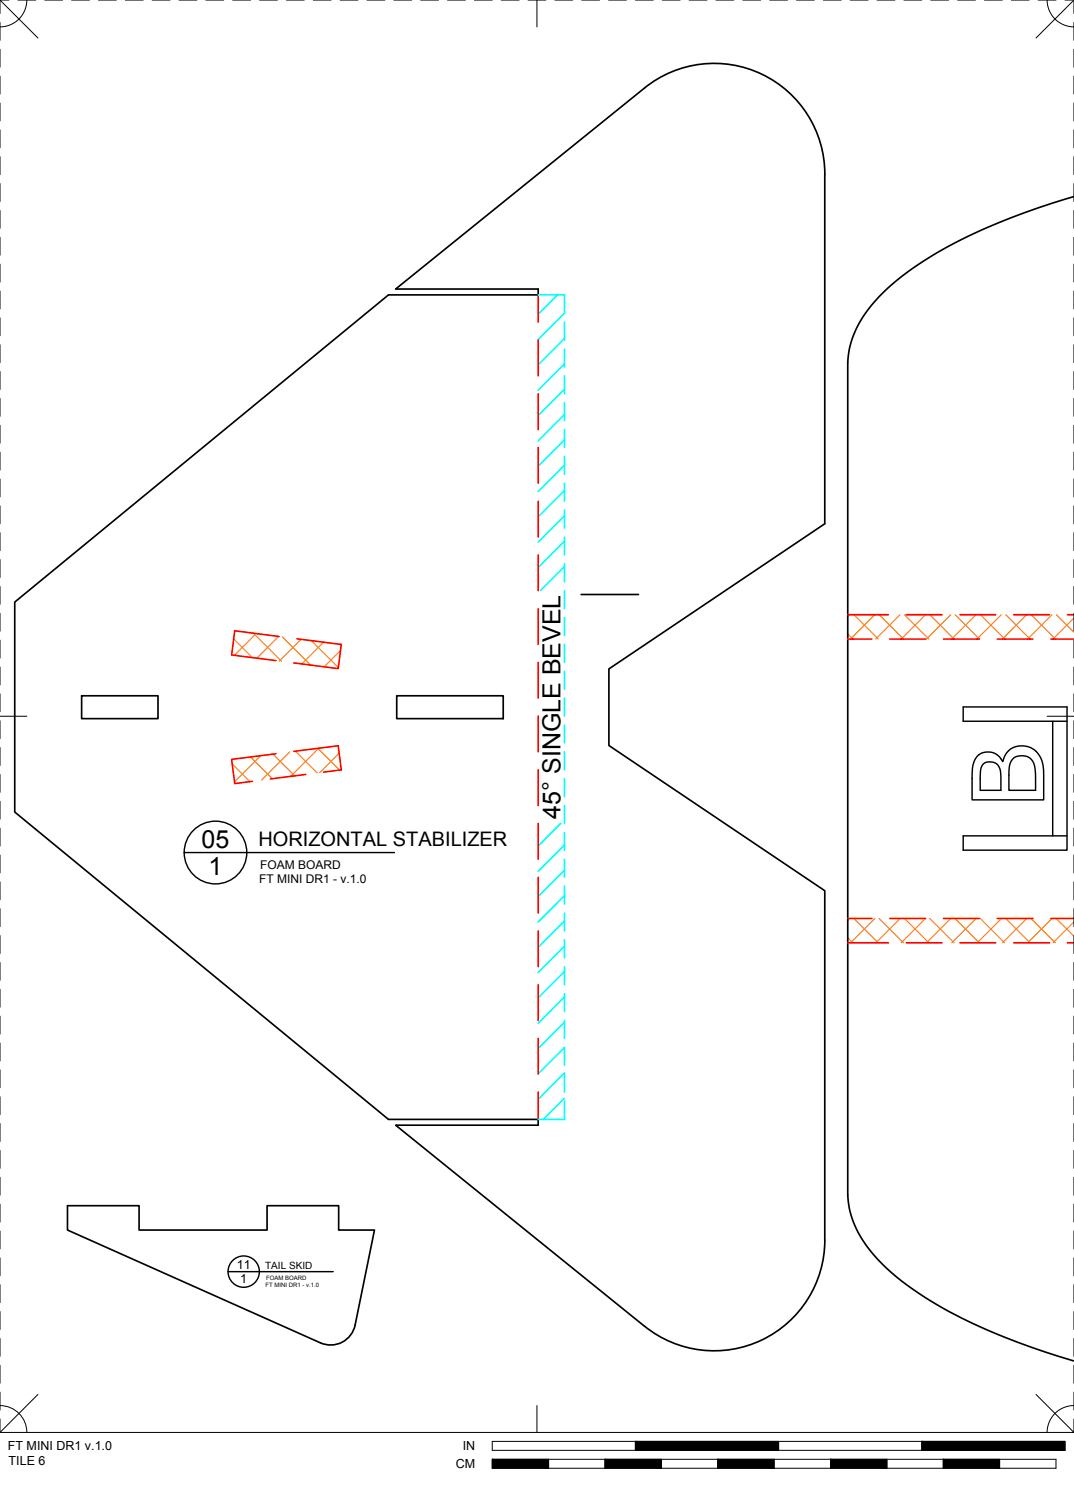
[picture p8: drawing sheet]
<svg xmlns="http://www.w3.org/2000/svg" width="190mm" height="267mm" viewBox="0 0 190 267" stroke-linecap="round" stroke-linejoin="round" font-family="sans-serif">
<!-- layer: 01 CUT -->
<path d="M190.5 34.9a106.9 106.9 0 0 0-26.5 11.3 33.8 33.8 0 0 0-11.2 10.5 15.7 15.7 0 0 0-2.4 7.6v147.6a18.2 18.2 0 0 0 5.8 12 60.4 60.4 0 0 0 18.8 11.9l8 3.1 7.5 2.4M103.1 105.4h10.1M14.5 123.4h13.5v4h-13.5zM70.4 123.4h18.9v4h-18.9zM12 213.8h12.7v4.3h22.7v-4.3h12.7v4.3h6.3l-3.4 16.9a4.4 4.4 0 0 1-6.2 3.1l-44.8-20zM114.3 235.2a19.6 19.6 0 0 0 20.8 2.4 19.6 19.6 0 0 0 11.2-17.7v-62l-38.3-25.7v-13.6l38.3-25.7v-62a19.6 19.6 0 0 0-11.2-17.7 19.6 19.6 0 0 0-20.8 2.4l-44.1 35.7h25.3v1h-26.6l-66.3 54.5v37.2l66.3 54.5h26.6v1h-25.3l44.1 35.7" fill="none" stroke="#000" stroke-width=".3"/>
<!-- layer: 06 CAVITY -->
<g fill="none" stroke="#ff7f00" stroke-width=".2">
<path d="M41.5 113.3l3.3 3.3M44.9 112.3l5 5M45.4 112.3l-3.8 3.9M49.4 112.9l-3.8 3.8M50.1 112.9l5 5M53.4 113.4l-3.8 3.8M55.2 113.6l4.8 4.8M57.4 113.9l-3.9 3.8M60.4 115.4l-2.9 2.8M60.4 114.3l.1 .1M150.4 112.4l.9 .9M150.7 109l-.3 .3"/>
<path d="M151.5 109l4.3 4.3M155.2 109l-4.4 4.3M156 109l4.3 4.3M159.6 109l-4.3 4.3M160.4 109l4.4 4.3M164.1 109l-4.3 4.3M164.9 109l4.3 4.3M168.6 109l-4.3 4.3M169.4 109l4.3 4.3M173.1 109l-4.3 4.3M173.9 109l4.3 4.3M177.6 109l-4.3 4.3"/>
<path d="M178.4 109l4.3 4.3M182.1 109l-4.3 4.3M182.9 109l4.3 4.3M186.6 109l-4.3 4.3M187.4 109l3.1 3.1M190.5 109.6l-3.7 3.7M41.2 135.5l3.1 3.1M44.4 134.2l3.9 3.9M46.2 134l-4.6 4.6M48.4 133.7l3.9 3.9M51.4 133.3l-5 5M52.4 133.2l3.9 3.9"/>
<path d="M56.4 132.7l3.8 3.9M56.5 132.7l-4.9 5M60.2 133.6l-3.5 3.4M150.4 166.3l.9 .9M150.7 162.9l-.3 .3M151.4 162.9l4.4 4.3M155.2 162.9l-4.3 4.3M155.9 162.9l4.3 4.3M159.7 162.9l-4.3 4.3M160.4 162.9l4.3 4.3M164.2 162.9l-4.3 4.3M164.9 162.9l4.3 4.3"/>
<path d="M168.7 162.9l-4.4 4.3M169.4 162.9l4.3 4.3M173.1 162.9l-4.3 4.3M173.9 162.9l4.3 4.3M177.6 162.9l-4.3 4.3M178.4 162.9l4.3 4.3M182.1 162.9l-4.3 4.3M182.9 162.9l4.3 4.3M186.6 162.9l-4.3 4.3M187.4 162.9l3.1 3.1M190.5 163.5l-3.7 3.7"/>
</g>
<!-- layer: 02 SCORE -->
<g fill="none" stroke="#f00" stroke-width=".3">
<path d="M95.5 52.3v4.8M95.5 60.3v6.4M95.5 69.8v6.4M95.5 79.4v6.3M95.5 88.9v6.3M95.5 98.4v6.4M49.5 112.9l-7.9-1-.5 4.2 7.9 1M52.7 113.3l7.8 1-.5 4.3-7.9-1.1M95.5 107.9v6.4M95.5 117.5v6.3M150.4 109h7.2M150.4 113.3h4.3"/>
<path d="M157.8 113.3h6.4M160.8 109h6.3M167.4 113.3h6.3M170.3 109h6.3M176.9 113.3h6.3M179.8 109h6.4M186.4 113.3h4.1M189.3 109h1.2M49 133.7l-7.9 1 .5 4.2 3.2-.4M52.1 133.2l7.9-1 .5 4.3-3.1 .4M54.2 137.3l-6.3 .8M95.5 127v6.3"/>
<path d="M95.5 136.5v6.4M95.5 146v6.4M95.5 155.6v6.3M95.5 165.1v6.3M95.5 174.6v6.4M150.4 167.2h7.2M150.4 162.9h4.3M157.8 162.9h6.4M160.8 167.2h6.3M167.4 162.9h6.3M170.3 167.2h6.3M176.9 162.9h6.3"/>
<path d="M179.8 167.2h6.4M186.4 162.9h4.1M189.3 167.2h1.2M95.5 184.1v6.4M95.5 193.7v4.8"/>
</g>
<!-- layer: 04 BEVEL -->
<g fill="none" stroke="#0ff" stroke-width=".3">
<path d="M95.5 52.3h4.6v3.3l-4.6 4.6M98.9 52.3l-3.4 3.4M100.1 57.1v3.2M100.1 60l-4.6 4.7M100.1 64.5l-4.6 4.7M100.1 69l-4.6 4.7M100.1 73.5l-4.6 4.7M100.1 78l-4.6 4.7M100.1 61.9v3.2M100.1 66.7v3.1M100.1 71.4v3.2M100.1 76.2v3.2"/>
<path d="M100.1 82.5l-4.6 4.7M100.1 87l-4.6 4.6M100.1 91.5l-4.6 4.6M100.1 96l-4.6 4.6M100.1 80.9v3.2M100.1 85.7v3.2M100.1 90.5v3.1M100.1 95.2v3.2M100.1 100v3.2M100.1 100.5l-4.2 4.2M100.1 104.8v3.1M100.1 109.5v3.2"/>
<path d="M100.1 114.3v3.2M100.1 119v3.2M100.1 123.8v3.2M100.1 128.6v3.1M100.1 133.3v3.2M100.1 138.1v3.2M99.5 146l-4 4M100.1 149.8l-4.6 4.7M100.1 154.3l-4.6 4.7M100.1 158.8l-4.6 4.7M100.1 142.9v3.1M100.1 147.6v3.2"/>
<path d="M100.1 152.4v3.2M100.1 157.1v3.2M100.1 163.3l-4.6 4.7M100.1 167.8l-4.6 4.7M100.1 172.3l-4.6 4.7M100.1 176.8l-4.6 4.7M100.1 161.9v3.2M100.1 166.7v3.1M100.1 171.4v3.2M100.1 176.2v3.2M100.1 181.3l-4.6 4.6M100.1 185.8l-4.6 4.6"/>
<path d="M100.1 190.3l-4.6 4.6M100.1 194.7l-3.7 3.8M100.1 181v3.1M100.1 185.7v3.2M100.1 190.5v3.2M100.1 195.2v3.3h-4.6"/>
</g>
<!-- layer: 23 NOTES -->
<g fill="none" stroke="#000" stroke-width=".25">
<path d="M173.5 134a2.88 2.88 0 0 1 4.4 1 3.5 3.5 0 0 1 2.9-2.7 3.5 3.5 0 0 1 3.6 1.7l.5 1.1 .2 1.3v5.4h-12.7v-3.7a5.7 5.7 0 0 1 1.1-4.1zM174.3 135.6a1.92 1.92 0 0 1 2.2-.3 1.92 1.92 0 0 1 1 2v2.8h-3.6v-2.6a3.3 3.3 0 0 1 .4-1.9zM179.7 134.6a2.41 2.41 0 0 1 2.7-.4 2.41 2.41 0 0 1 1.2 2.5l.1 3.4h-4.7v-3.5a3 3 0 0 1 .7-2zM186.7 127.9v20.3M189.3 127.9h-18.5v-2.5h18.5v25.4h-18.5v-2.6h18.5M32.7 151.2h37.3M40.4 225.5h18.7"/>
<circle cx="38.2" cy="151.2" r="5.6"/>
<circle cx="43.2" cy="225.5" r="2.78"/>
</g>
<!-- layer: 22 TILED -->
<g fill="#000" stroke="#000" stroke-width=".18">
<path d="M87.3 258.8l10 1.6v-1.6zM87.3 258.8l10 1.6h-10z"/>
<path d="M107.3 258.8l10 1.6v-1.6zM107.3 258.8l10 1.6h-10z"/>
<path d="M127.3 258.8l10 1.6v-1.6zM127.3 258.8l10 1.6h-10z"/>
<path d="M112.7 255.6l25.4 1.6v-1.6zM112.7 255.6l25.4 1.6h-25.4z"/>
<path d="M147.3 258.8l10 1.6v-1.6zM147.3 258.8l10 1.6h-10z"/>
<path d="M167.3 258.8l10 1.6v-1.6zM167.3 258.8l10 1.6h-10z"/>
<path d="M163.5 255.6l25.4 1.6v-1.6zM163.5 255.6l25.4 1.6h-25.4z"/>
</g>
<g fill="none" stroke="#000" stroke-width=".18">
<path d="M0 0h1.6M0 0v2.4M0 4v3.2M0 8.7v3.2M0 13.5v3.2M0 18.3v3.1M0 0l6.7 6.7M3.2 0h3.1M4.8 0a4.8 4.8 0 0 1-4.8 4.8M7.9 0h3.2M12.7 0h3.2M17.5 0h3.1"/>
<path d="M22.2 0h3.2M27 0h3.2M31.7 0h3.2M36.5 0h3.2M41.3 0h3.1M46 0h3.2M50.8 0h3.2M55.6 0h3.1M60.3 0h3.2M65.1 0h3.2M69.8 0h3.2M74.6 0h3.2"/>
<path d="M79.4 0h3.1M84.1 0h3.2M88.9 0h3.2M93.7 0h3.1M95.2 0v4.8M98.4 0h3.2M103.2 0h3.2M107.9 0h3.2M112.7 0h3.2M117.5 0h3.1M122.2 0h3.2M127 0h3.2"/>
<path d="M131.8 0h3.1M136.5 0h3.2M141.3 0h3.2M146 0h3.2M150.8 0h3.2M155.6 0h3.1M160.3 0h3.2M165.1 0h3.2M169.9 0h3.1M174.6 0h3.2M179.4 0h3.2M184.1 0h3.2"/>
<path d="M185.7 0a4.8 4.8 0 0 0 4.8 4.8M188.9 0h1.6M190.5 0v2.4M190.5 4v3.2M190.5 8.7v3.2M190.5 13.5v3.2M190.5 18.3v3.1M190.5 0l-6.7 6.7M0 23v3.2M0 27.8v3.2M0 32.6v3.1M0 37.3v3.2"/>
<path d="M190.5 23v3.2M190.5 27.8v3.2M190.5 32.6v3.1M190.5 37.3v3.2M0 42.1v3.2M0 46.8v3.2M0 51.6v3.2M0 56.4v3.1M190.5 42.1v3.2M190.5 46.8v3.2M190.5 51.6v3.2M190.5 56.4v3.1"/>
<path d="M0 61.1v3.2M0 65.9v3.2M0 70.7v3.1M0 75.4v3.2M190.5 61.1v3.2M190.5 65.9v3.2M190.5 70.7v3.1M190.5 75.4v3.2M0 80.2v3.2M0 84.9v3.2M0 89.7v3.2M0 94.5v3.1"/>
<path d="M0 99.2v3.2M190.5 80.2v3.2M190.5 84.9v3.2M190.5 89.7v3.2M190.5 94.5v3.1M190.5 99.2v3.2M0 104v3.2M0 108.8v3.1M0 113.5v3.2M0 118.3v3.2M190.5 104v3.2M190.5 108.8v3.1"/>
<path d="M190.5 113.5v3.2M190.5 118.3v3.2M0 127h4.8M0 123v3.2M0 127.8v3.2M0 132.6v3.1M0 137.3v3.2M185.7 127h4.8M190.5 123v3.2M190.5 127.8v3.2M190.5 132.6v3.1M190.5 137.3v3.2"/>
<path d="M0 142.1v3.2M0 146.9v3.1M0 151.6v3.2M0 156.4v3.2M190.5 142.1v3.2M190.5 146.9v3.1M190.5 151.6v3.2M190.5 156.4v3.2M0 161.1v3.2M0 165.9v3.2M0 170.7v3.1M0 175.4v3.2"/>
<path d="M190.5 161.1v3.2M190.5 165.9v3.2M190.5 170.7v3.1M190.5 175.4v3.2M0 180.2v3.2M0 185v3.1M0 189.7v3.2M0 194.5v3.2M0 199.2v3.2M190.5 180.2v3.2M190.5 185v3.1M190.5 189.7v3.2"/>
<path d="M190.5 194.5v3.2M190.5 199.2v3.2M0 204v3.2M0 208.8v3.1M0 213.5v3.2M0 218.3v3.2M190.5 204v3.2M190.5 208.8v3.1M190.5 213.5v3.2M190.5 218.3v3.2M0 223.1v3.1M0 227.8v3.2"/>
<path d="M0 232.6v3.2M0 237.3v3.2M190.5 223.1v3.1M190.5 227.8v3.2M190.5 232.6v3.2M190.5 237.3v3.2M0 242.1v3.2M0 246.9v3.1M0 251.6v2.4M0 254h190.5M0 249.2a4.8 4.8 0 0 1 4.8 4.8M6.7 247.3l-6.7 6.7"/>
<path d="M87.3 255.6h101.6v1.6h-101.6zM87.3 258.8h100v1.6h-100zM95.2 249.2v4.8M97.3 258.8v1.6M107.3 258.8v1.6M112.7 255.6v1.6M117.3 258.8v1.6M127.3 258.8v1.6M137.3 258.8v1.6M138.1 255.6v1.6M147.3 258.8v1.6M157.3 258.8v1.6"/>
<path d="M163.5 255.6v1.6M167.3 258.8v1.6M177.3 258.8v1.6M183.8 247.3l6.7 6.7M190.5 249.2a4.8 4.8 0 0 0-4.8 4.8M190.5 242.1v3.2M190.5 246.9v3.1M190.5 251.6v2.4"/>
</g>
<g font-size="4.4">
<text x="99.4" y="145.2" transform="rotate(-90 99.4 145.2)">45° SINGLE BEVEL</text>
<text x="35.8" y="150.4">05</text>
<text x="37" y="155.2">1</text>
</g>
<text font-size="3.5" x="45.8" y="150.1">HORIZONTAL STABILIZER</text>
<g font-size="2.2">
<text x="42" y="225.1">11</text>
<text x="42.6" y="227.5">1</text>
<text x="1.4" y="257.2">FT MINI DR1 v.1.0</text>
<text x="82.1" y="257.2">IN</text>
<text x="1.5" y="259.8">TILE 6</text>
<text x="80.8" y="260.4">CM</text>
</g>
<g font-size="2.1">
<text x="46.2" y="154.1">FOAM BOARD</text>
<text x="46" y="156.7">FT MINI DR1 - v.1.0</text>
</g>
<text font-size="1.8" x="47" y="224.9">TAIL SKID</text>
<g font-size="1.1">
<text x="47.2" y="227">FOAM BOARD</text>
<text x="47.1" y="228.2">FT MINI DR1 - v.1.0</text>
</g>
</svg>
